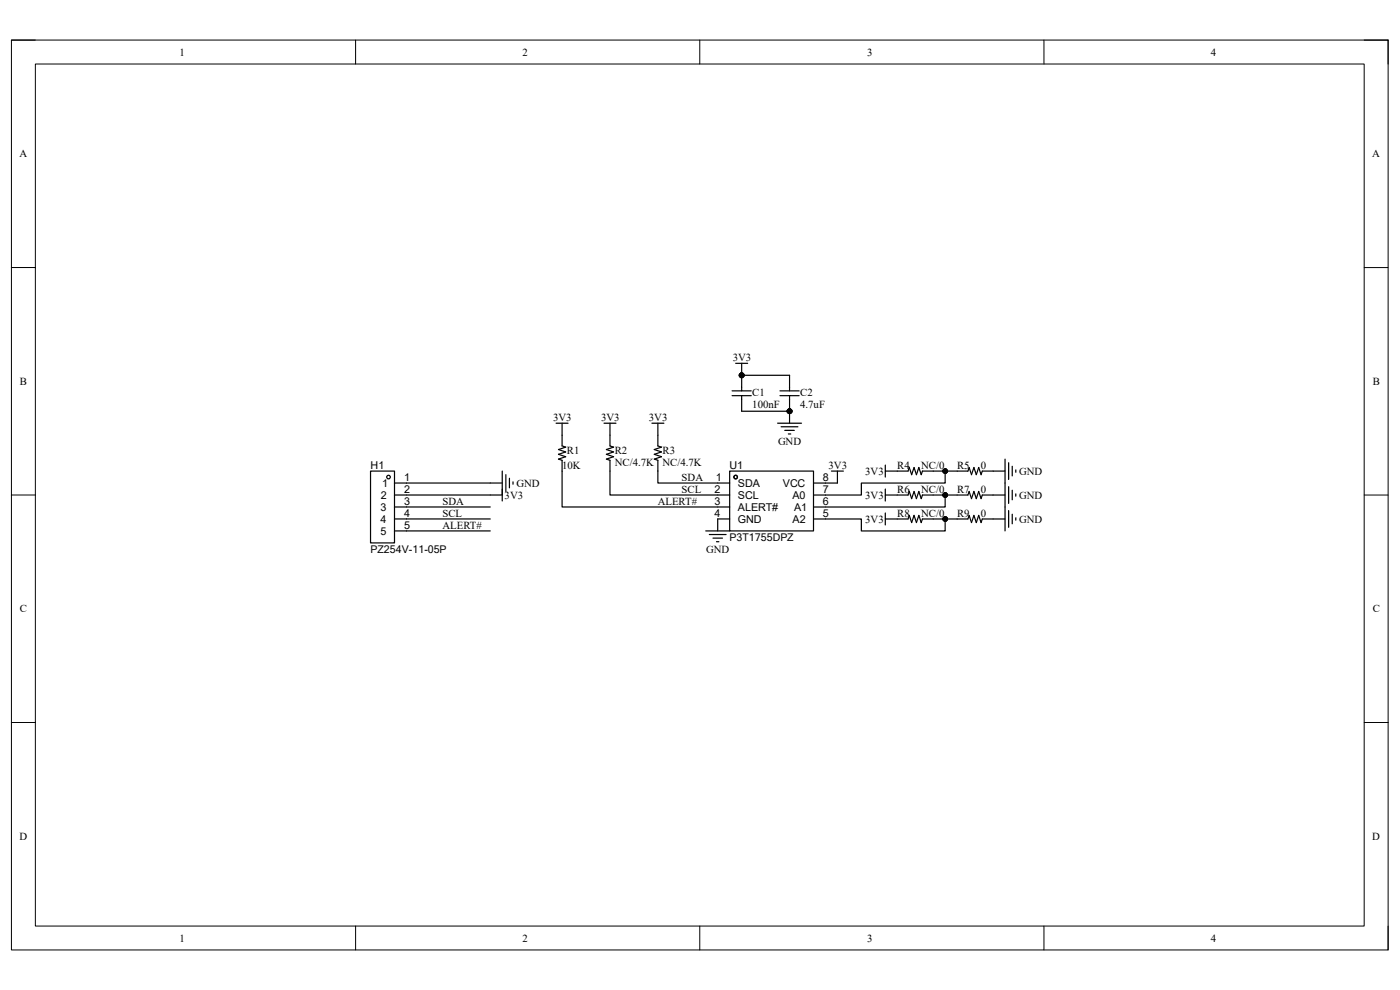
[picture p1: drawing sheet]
<svg xmlns="http://www.w3.org/2000/svg" width="297mm" height="210mm" viewBox="0 0 297 210" stroke-linecap="round" stroke-linejoin="round" font-family="sans-serif">
<path d="M2.4 8.5h292.1v193h-292.1z" fill="none" stroke="#000" stroke-width=".21"/>
<path d="M7.5 13.6h281.9v182.8h-281.9z" fill-rule="evenodd" fill="#fff"/>
<g fill="none" stroke="#000" stroke-width=".21">
<path d="M2.4 8.5h5.1M7.5 13.6h281.9v182.8h-281.9zM75.4 8.5v5.1M148.4 8.5v5.1M221.5 8.5v5.1M289.4 8.5h5.1v5.1M2.4 56.8h5.1M289.4 56.8h5.1M2.4 105h5.1M289.4 105h5.1M2.4 153.3h5.1M289.4 153.3h5.1"/>
<path d="M75.4 196.4v5.1M148.5 196.4v5.1M221.5 196.4v5.1M294.5 196.4v5.1"/>
<circle cx="157.3" cy="79.6" r=".51"/>
<circle cx="167.5" cy="87.2" r=".51"/>
<circle cx="200.5" cy="99.9" r=".51"/>
<circle cx="200.5" cy="105" r=".51"/>
<circle cx="200.5" cy="110.1" r=".51"/>
</g>
<g fill="none" stroke="#000" stroke-width=".25">
<path d="M156.1 77.1h2.5M157.3 77.1v5.8M157.3 79.6h10.2v3.3M78.6 99.9h5.1v15.3h-5.1zM106.5 99.9v6.4M118 89.8h2.5M119.2 89.8v4.8l.8 .2-1.5 .6 1.5 .5-1.5 .5 1.5 .5-1.5 .5 .7 .2v9.9h35.6M128.1 89.8h2.6M129.4 89.8v4.8l.8 .2-1.6 .6 1.6 .5-1.6 .5 1.6 .5-1.6 .5 .8 .2v7.4h25.4M138.3 89.8h2.5M139.6 89.8v4.8l.7 .2-1.5 .6 1.5 .5-1.5 .5 1.5 .5-1.5 .5 .8 .2v4.9h15.2M154.8 99.9h17.8v12.7h-17.8z"/>
<path d="M155.3 82.9h4.1M155.3 83.9h4.1M157.3 83.9v3.3h10.2M165 89.8h5M165.5 82.9h4M165.5 83.9h4M165.7 90.5h3.6M166.5 91.3h2M167.2 92.1h.6M167.5 83.9v5.9M176.4 99.9h2.5M177.7 99.9v2.6h-5.1"/>
<path d="M187.8 99.9h4.8l.3-.7 .5 1.5 .5-1.5 .5 1.5 .5-1.5 .5 1.5 .3-.8h9.6l.3-.7 .5 1.5 .5-1.5 .5 1.5 .5-1.5 .5 1.5 .3-.8h4.8M187.8 98.7v2.5M200.5 99.9v2.6h-17.8v2.5h-10.1M213.2 97.4v15.2M214 98.1v3.6M214.7 98.9v2M215.5 99.7v.5M83.7 102.5h22.8M83.7 105h22.8M83.7 107.5h20.3M83.7 110.1h20.3M83.7 112.6h20.3"/>
<path d="M107.3 100.7v3.5M108.1 101.5v2M108.8 102.2v.5M149.7 112.6h5.1M150.5 113.4h3.5M151.2 114.1h2.1M152 114.9h.5M154.8 110.1h-2.5v2.5M172.6 110.1h10.1v2.5h17.8v-2.5M187.8 105h4.8l.3-.8 .5 1.6 .5-1.6 .5 1.6 .5-1.6 .5 1.6 .3-.8h9.6l.3-.8 .5 1.6 .5-1.6 .5 1.6 .5-1.6 .5 1.6 .3-.8h4.8M187.8 110.1h4.8l.3-.8 .5 1.5 .5-1.5 .5 1.5 .5-1.5 .5 1.5 .3-.7h9.6l.3-.8 .5 1.5 .5-1.5 .5 1.5 .5-1.5 .5 1.5 .3-.7h4.8M187.8 103.7v2.6"/>
<path d="M187.8 108.8v2.6M200.5 105v2.5h-27.9M214 103.2v3.6M214 108.3v3.6M214.7 104v2M214.7 109.1v2M215.5 104.8v.5M215.5 109.8v.5"/>
<circle cx="82.4" cy="101.2" r=".38"/>
<circle cx="156.1" cy="101.2" r=".38"/>
</g>
<g fill="#000">
<circle cx="157.3" cy="79.6" r=".51"/>
<circle cx="167.5" cy="87.2" r=".51"/>
<circle cx="200.5" cy="99.9" r=".51"/>
<circle cx="200.5" cy="110.1" r=".51"/>
<circle cx="200.5" cy="105" r=".51"/>
</g>
<g font-size="2.3">
<text x="38.1" y="11.8">1</text>
<text x="110.9" y="11.8">2</text>
<text x="184" y="11.8">3</text>
<text x="256.9" y="11.8">4</text>
<text x="4.1" y="33.4">A</text>
<text x="291.1" y="33.4">A</text>
<text x="155.4" y="76.6">3V3</text>
<text x="4.2" y="81.7">B</text>
<text x="159.6" y="83.9">C1</text>
<text x="169.8" y="83.9">C2</text>
<text x="291.2" y="81.7">B</text>
<text x="117.3" y="89.3">3V3</text>
<text x="127.5" y="89.3">3V3</text>
<text x="137.7" y="89.3">3V3</text>
<text x="159.6" y="86.5">100nF</text>
<text x="169.8" y="86.5">4.7uF</text>
<text x="165.1" y="94.4">GND</text>
<text x="78.6" y="99.4">H1</text>
<text x="85.7" y="102">1</text>
<text x="119.3" y="99.4">10K</text>
<text x="120.3" y="96.4">R1</text>
<text x="130.4" y="96.4">R2</text>
<text x="130.4" y="98.9">NC/4.7K</text>
<text x="140.5" y="96.4">R3</text>
<text x="140.5" y="98.9">NC/4.7K</text>
<text x="144.6" y="102">SDA</text>
<text x="151.9" y="102">1</text>
<text x="154.8" y="99.4">U1</text>
<text x="174.6" y="102">8</text>
<text x="175.8" y="99.4">3V3</text>
<text x="183.6" y="100.7">3V3</text>
<text x="190.3" y="99.4">R4</text>
<text x="195.4" y="99.4">NC/0</text>
<text x="203" y="99.4">R5</text>
<text x="208.1" y="99.4">0</text>
<text x="216.2" y="100.7">GND</text>
<text x="80.8" y="105.8">2</text>
<text x="81.1" y="103.3">1</text>
<text x="85.7" y="104.5">2</text>
<text x="85.7" y="107.1">3</text>
<text x="93.9" y="107.1">SDA</text>
<text x="107.1" y="105.8">3V3</text>
<text x="109.6" y="103.3">GND</text>
<text x="139.5" y="107.1">ALERT#</text>
<text x="144.6" y="104.5">SCL</text>
<text x="151.6" y="104.5">2</text>
<text x="151.6" y="107.1">3</text>
<text x="156.5" y="103.3">SDA</text>
<text x="156.5" y="105.8">SCL</text>
<text x="166.1" y="103.3">VCC</text>
<text x="168.1" y="105.8">A0</text>
<text x="174.6" y="107.1">6</text>
<text x="174.6" y="104.5">7</text>
<text x="183.6" y="105.8">3V3</text>
<text x="190.3" y="104.5">R6</text>
<text x="195.4" y="104.5">NC/0</text>
<text x="203" y="104.5">R7</text>
<text x="208.1" y="104.5">0</text>
<text x="216.2" y="105.8">GND</text>
<text x="80.7" y="108.3">3</text>
<text x="80.7" y="110.9">4</text>
<text x="80.7" y="113.4">5</text>
<text x="85.7" y="109.6">4</text>
<text x="85.7" y="112.1">5</text>
<text x="93.9" y="112.1">ALERT#</text>
<text x="93.9" y="109.6">SCL</text>
<text x="151.6" y="109.6">4</text>
<text x="156.5" y="108.3">ALERT#</text>
<text x="156.5" y="110.9">GND</text>
<text x="168.1" y="110.9">A2</text>
<text x="168.4" y="108.3">A1</text>
<text x="174.6" y="109.6">5</text>
<text x="183.6" y="110.9">3V3</text>
<text x="190.3" y="109.6">R8</text>
<text x="195.4" y="109.6">NC/0</text>
<text x="203" y="109.6">R9</text>
<text x="208.1" y="109.6">0</text>
<text x="216.2" y="110.9">GND</text>
<text x="149.8" y="117.2">GND</text>
<text x="4.2" y="129.9">C</text>
<text x="291.2" y="129.9">C</text>
<text x="4.1" y="178.1">D</text>
<text x="291.1" y="178.1">D</text>
<text x="38.1" y="199.7">1</text>
<text x="110.9" y="199.7">2</text>
<text x="184" y="199.7">3</text>
<text x="256.9" y="199.7">4</text>
</g>
<g font-size="2.2">
<text x="78.6" y="117.2">PZ254V-11-05P</text>
<text x="154.8" y="114.7">P3T1755DPZ</text>
</g>
</svg>
